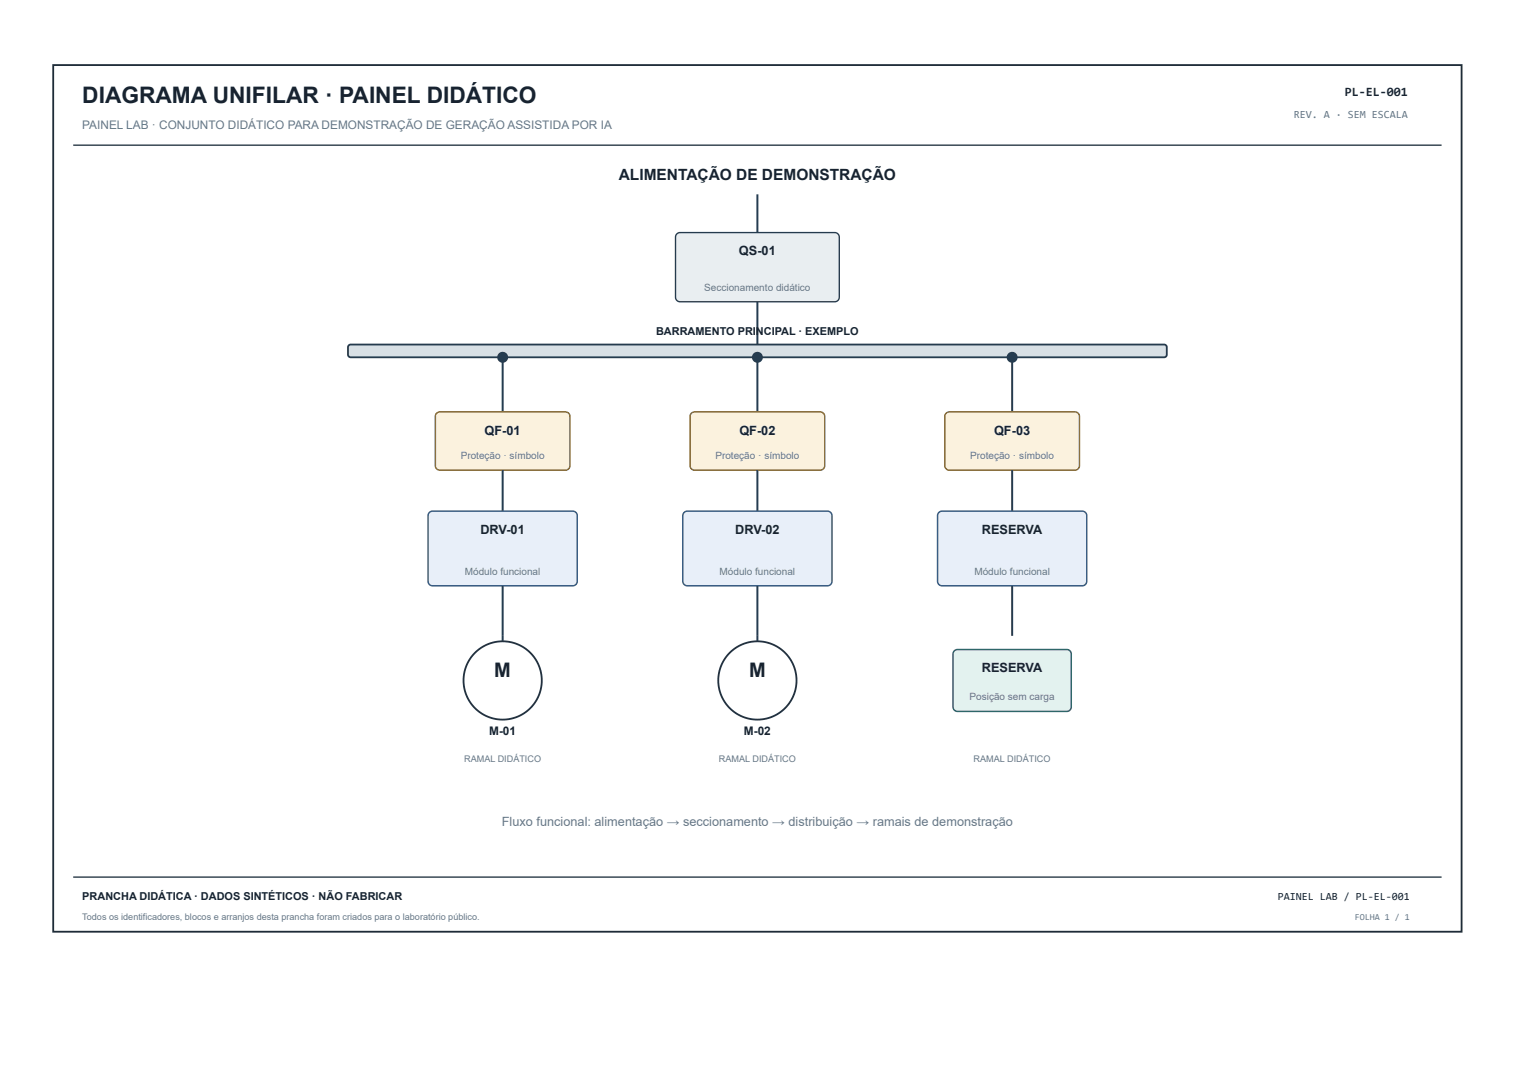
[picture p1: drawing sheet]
<svg xmlns="http://www.w3.org/2000/svg" width="420mm" height="297mm" viewBox="0 0 420 297" stroke-linecap="round" stroke-linejoin="round" font-family="sans-serif">
<path d="M14.8 18h390.9v240.4h-390.9z" fill="none" stroke="#1e2c38" stroke-width=".51"/>
<path d="M20.3 40.3h379.8" fill="none" stroke="#273744" stroke-width=".38"/>
<path d="M210.2 53.9v10.6" fill="none" stroke="#263d51" stroke-width=".56"/>
<path d="M187.9 64.9l.8-.4 43.5 .1 .5 .4 .2 .8-.1 17.1-.4 .5-.7 .3-43.4-.1-.6-.5-.2-.7v-16.6z" fill="#e9eef1"/>
<path d="M187.9 64.9l.8-.4 43.5 .1 .5 .4 .2 .8-.1 17.1-.4 .5-.7 .3-43.4-.1-.6-.5-.2-.7v-16.6z" fill="none" stroke="#263b4e" stroke-width=".38"/>
<path d="M210.2 83.7v11.9" fill="none" stroke="#263d51" stroke-width=".56"/>
<path d="M96.8 95.8l.5-.2h225.8a.76 .76 0 0 1 .7 .7v2a.76 .76 0 0 1-.7 .8h-225.8a.76 .76 0 0 1-.7-.8v-2z" fill="#d8e0e5"/>
<path d="M96.8 95.8l.5-.2h225.8a.76 .76 0 0 1 .7 .7v2a.76 .76 0 0 1-.7 .8h-225.8a.76 .76 0 0 1-.7-.8v-2z" fill="none" stroke="#253b4d" stroke-width=".51"/>
<path d="M139.5 99.1v15.2" fill="none" stroke="#263d51" stroke-width=".56"/>
<circle cx="139.5" cy="99.1" r="1.52" fill="#263d51"/>
<path d="M121.2 114.6l.9-.3 35.3 .1 .5 .4 .3 .7-.1 14.1-.4 .6-.8 .2-35.3-.1-.6-.5-.2-.6v-13.7z" fill="#fbf2de"/>
<path d="M121.2 114.6l.9-.3 35.3 .1 .5 .4 .3 .7-.1 14.1-.4 .6-.8 .2-35.3-.1-.6-.5-.2-.6v-13.7z" fill="none" stroke="#86652a" stroke-width=".4"/>
<path d="M139.5 130.4v11.4" fill="none" stroke="#263d51" stroke-width=".56"/>
<path d="M119.2 142.1l.9-.3 39.3 .1 .6 .4 .2 .7-.1 18.7-.4 .5-.7 .3-39.4-.1-.6-.5-.2-.7v-18.2z" fill="#e8eff9"/>
<path d="M119.2 142.1l.9-.3 39.3 .1 .6 .4 .2 .7-.1 18.7-.4 .5-.7 .3-39.4-.1-.6-.5-.2-.7v-18.2z" fill="none" stroke="#315780" stroke-width=".4"/>
<path d="M139.5 162.5v13.9" fill="none" stroke="#263d51" stroke-width=".56"/>
<circle cx="139.5" cy="188.7" r="10.9" fill="#fff"/>
<circle cx="139.5" cy="188.7" r="10.9" fill="none" stroke="#203140" stroke-width=".51"/>
<path d="M210.2 99.1v15.2M139.5 176.4v1.5" fill="none" stroke="#263d51" stroke-width=".56"/>
<circle cx="210.2" cy="99.1" r="1.52" fill="#263d51"/>
<path d="M191.9 114.6l.9-.3 35.3 .1 .5 .4 .3 .7-.1 14.1-.4 .6-.8 .2-35.3-.1-.5-.4-.3-.7v-13.7z" fill="#fbf2de"/>
<path d="M191.9 114.6l.9-.3 35.3 .1 .5 .4 .3 .7-.1 14.1-.4 .6-.8 .2-35.3-.1-.5-.4-.3-.7v-13.7z" fill="none" stroke="#86652a" stroke-width=".4"/>
<path d="M210.2 130.4v11.4" fill="none" stroke="#263d51" stroke-width=".56"/>
<path d="M189.9 142.1l.9-.3 39.3 .1 .6 .4 .2 .7-.1 18.7-.4 .5-.7 .3-39.4-.1-.6-.5-.2-.7v-18.2z" fill="#e8eff9"/>
<path d="M189.9 142.1l.9-.3 39.3 .1 .6 .4 .2 .7-.1 18.7-.4 .5-.7 .3-39.4-.1-.6-.5-.2-.7v-18.2z" fill="none" stroke="#315780" stroke-width=".4"/>
<path d="M210.2 162.5v13.9" fill="none" stroke="#263d51" stroke-width=".56"/>
<circle cx="210.2" cy="188.7" r="10.9" fill="#fff"/>
<circle cx="210.2" cy="188.7" r="10.9" fill="none" stroke="#203140" stroke-width=".51"/>
<path d="M280.9 99.1v15.2M210.2 176.4v1.5" fill="none" stroke="#263d51" stroke-width=".56"/>
<circle cx="280.9" cy="99.1" r="1.52" fill="#263d51"/>
<path d="M262.6 114.6l.9-.3 35.3 .1 .5 .4 .3 .7-.1 14.1-.4 .6-.8 .2-35.3-.1-.6-.5-.2-.6v-13.7z" fill="#fbf2de"/>
<path d="M262.6 114.6l.9-.3 35.3 .1 .5 .4 .3 .7-.1 14.1-.4 .6-.8 .2-35.3-.1-.6-.5-.2-.6v-13.7z" fill="none" stroke="#86652a" stroke-width=".4"/>
<path d="M280.9 130.4v11.4" fill="none" stroke="#263d51" stroke-width=".56"/>
<path d="M260.6 142.1l.9-.3 39.3 .1 .6 .4 .2 .7-.1 18.7-.4 .5-.7 .3-39.4-.1-.5-.4-.3-.8v-18.2z" fill="#e8eff9"/>
<path d="M260.6 142.1l.9-.3 39.3 .1 .6 .4 .2 .7-.1 18.7-.4 .5-.7 .3-39.4-.1-.5-.4-.3-.8v-18.2z" fill="none" stroke="#315780" stroke-width=".4"/>
<path d="M280.9 162.5v13.9" fill="none" stroke="#263d51" stroke-width=".56"/>
<path d="M264.9 180.5l.9-.3h30.3l.6 .1 .5 .5 .1 .6v14.7l-.1 .6-.5 .5-.6 .1h-30.3l-.7-.1-.4-.5-.2-.6v-14.7z" fill="#e3f2ef"/>
<path d="M264.9 180.5l.9-.3h30.3l.6 .1 .5 .5 .1 .6v14.7l-.1 .6-.5 .5-.6 .1h-30.3l-.7-.1-.4-.5-.2-.6v-14.7z" fill="none" stroke="#28695f" stroke-width=".4"/>
<path d="M20.3 243.3h379.8" fill="none" stroke="#263744" stroke-width=".38"/>
<text font-size="6.3" fill="#182330" x="22.8" y="28.7">DIAGRAMA UNIFILAR · PAINEL DIDÁTICO</text>
<g font-size="5.6" fill="#182330">
<text x="137.2" y="187.7">M</text>
<text x="207.9" y="187.7">M</text>
</g>
<text font-size="4.3" fill="#182330" x="171.7" y="49.9">ALIMENTAÇÃO DE DEMONSTRAÇÃO</text>
<g font-size="3.5" fill="#182330">
<text x="373.3" y="26.6">PL-EL-001</text>
<text x="205.1" y="70.8">QS-01</text>
<text x="134.5" y="120.6">QF-01</text>
<text x="205.2" y="120.6">QF-02</text>
<text x="275.9" y="120.6">QF-03</text>
<text x="133.3" y="148.1">DRV-01</text>
<text x="204.1" y="148.1">DRV-02</text>
<text x="272.5" y="148.1">RESERVA</text>
<text x="272.5" y="186.5">RESERVA</text>
</g>
<text font-size="3.5" fill="#678" x="139.3" y="229.1">Fluxo funcional: alimentação → seccionamento → distribuição → ramais de demonstração</text>
<text font-size="3.3" fill="#678" x="22.8" y="35.7">PAINEL LAB · CONJUNTO DIDÁTICO PARA DEMONSTRAÇÃO DE GERAÇÃO ASSISTIDA POR IA</text>
<g font-size="3.3" fill="#182330">
<text x="135.8" y="203.9">M-01</text>
<text x="206.5" y="203.9">M-02</text>
</g>
<text font-size="3" fill="#678" x="359.1" y="32.7">REV. A · SEM ESCALA</text>
<g font-size="3" fill="#182330">
<text x="182.1" y="93">BARRAMENTO PRINCIPAL · EXEMPLO</text>
<text x="22.8" y="249.6">PRANCHA DIDÁTICA · DADOS SINTÉTICOS · NÃO FABRICAR</text>
<text x="354.6" y="249.6">PAINEL LAB / PL-EL-001</text>
</g>
<g font-size="2.8" fill="#678">
<text x="195.5" y="80.7">Seccionamento didático</text>
<text x="127.9" y="127.4">Proteção · símbolo</text>
<text x="198.6" y="127.4">Proteção · símbolo</text>
<text x="269.3" y="127.4">Proteção · símbolo</text>
<text x="129" y="159.5">Módulo funcional</text>
<text x="199.7" y="159.5">Módulo funcional</text>
<text x="270.4" y="159.5">Módulo funcional</text>
<text x="269.1" y="194.3">Posição sem carga</text>
</g>
<g font-size="2.5" fill="#678">
<text x="128.8" y="211.5">RAMAL DIDÁTICO</text>
<text x="199.5" y="211.5">RAMAL DIDÁTICO</text>
<text x="270.2" y="211.5">RAMAL DIDÁTICO</text>
<text x="22.8" y="255.2">Todos os identificadores, blocos e arranjos desta prancha foram criados para o laboratório público.</text>
<text x="376" y="255.2">FOLHA 1 / 1</text>
</g>
</svg>
